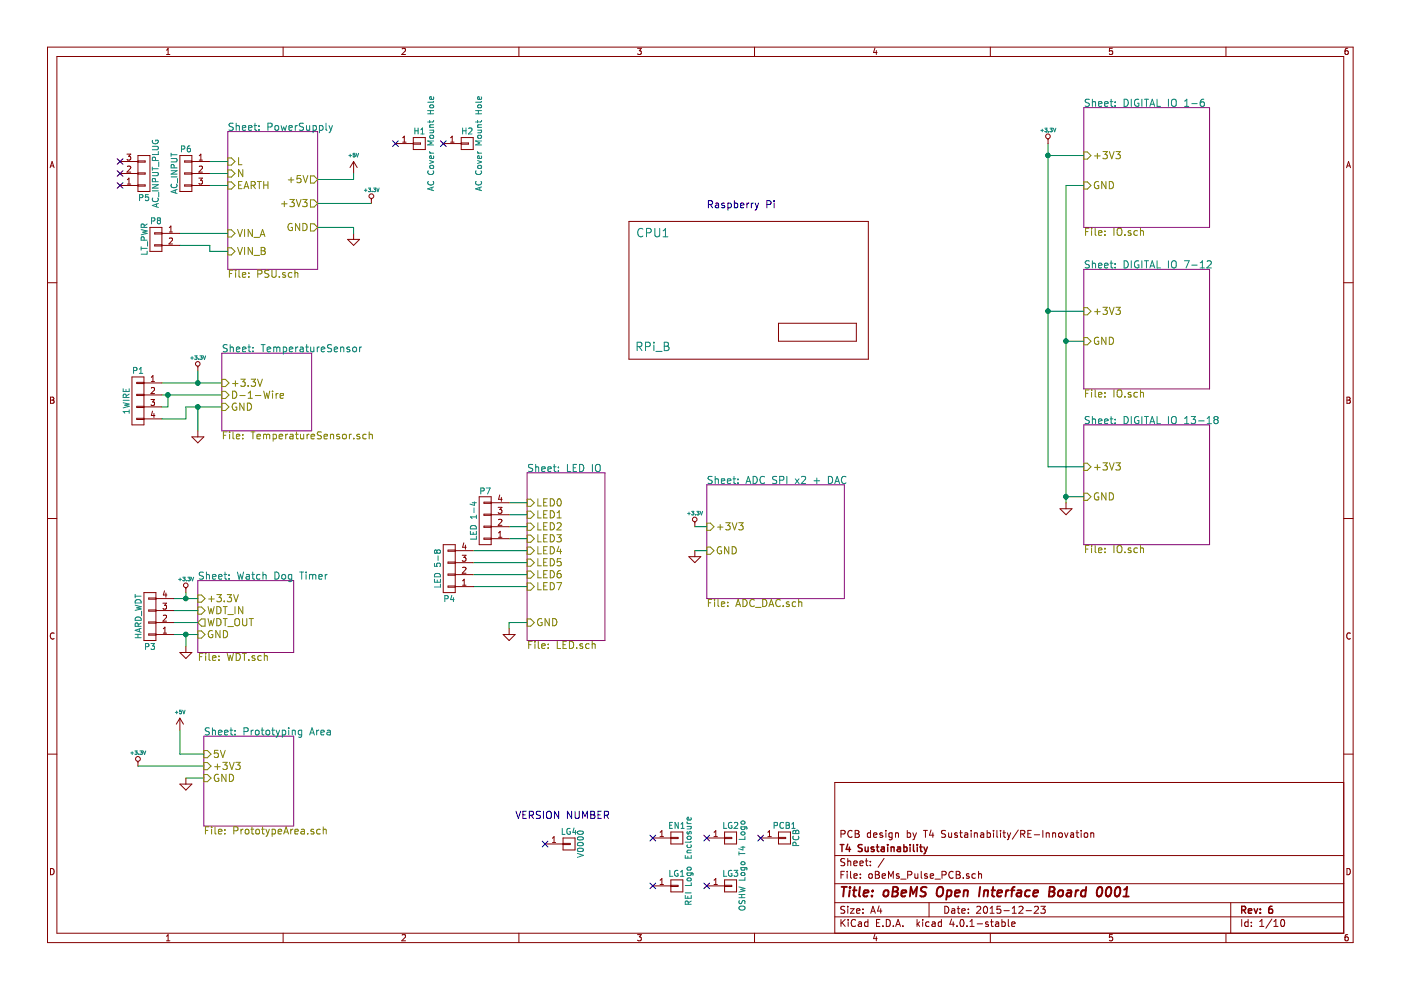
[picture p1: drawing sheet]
EESchema Schematic File Version 2
LIBS:oBeMs_Pulse_PCB-rescue
LIBS:power
LIBS:device
LIBS:transistors
LIBS:conn
LIBS:linear
LIBS:regul
LIBS:74xx
LIBS:cmos4000
LIBS:adc-dac
LIBS:memory
LIBS:xilinx
LIBS:microcontrollers
LIBS:dsp
LIBS:microchip
LIBS:analog_switches
LIBS:motorola
LIBS:texas
LIBS:intel
LIBS:audio
LIBS:interface
LIBS:digital-audio
LIBS:philips
LIBS:display
LIBS:cypress
LIBS:siliconi
LIBS:opto
LIBS:atmel
LIBS:contrib
LIBS:valves
LIBS:oBeMs_Pulse_PCB-cache
LIBS:matts_components
EELAYER 25 0
EELAYER END
$Descr A4 11693 8268
encoding utf-8
Sheet 1 10
Title "oBeMS Open Interface Board 0001"
Date "2015-12-23"
Rev "6"
Comp "T4 Sustainability"
Comment1 "PCB design by T4 Sustainability/RE-Innovation"
Comment2 ""
Comment3 ""
Comment4 ""
$EndDescr
$Comp
L CONN_01X03 P6
U 1 1
P 1550 1450
F 0 "P6" H 1550 1650 50  0000 C CNN
F 1 "AC_INPUT" V 1650 1450 50  0000 C CNN
F 2 "REInnovationFootprint:TH_3W_CamdenBoss" H 1550 1450 60  0001 C CNN
F 3 "http://www.farnell.com/datasheets/1564536.pdf" H 1550 1450 60  0001 C CNN
F 4 "240V AC >3A" H 1550 1450 60  0001 C CNN "Description"
F 5 "~" H 1550 1450 60  0001 C CNN "Notes"
F 6 "CamdenBoss" H 1550 1450 60  0001 C CNN "Manufacturer"
F 7 "CTB9358/3" H 1550 1450 60  0001 C CNN "Manufacturer Part No"
F 8 "CPC" H 1550 1450 60  0001 C CNN "Supplier 1"
F 9 "CN11626" H 1550 1450 60  0001 C CNN "Supplier 1 Part No"
F 10 "~" H 1550 1450 60  0001 C CNN "Supplier 2"
F 11 "~" H 1550 1450 60  0001 C CNN "Supplier 2 Part No"
	1    1550 1450
	-1   0    0    -1  
$EndComp
Text Notes 5900 1750 0    60   ~ 0
Raspberry Pi
$Comp
L CONN_01X01 EN1
U 1 1
P 5650 7000
F 0 "EN1" H 5650 7100 50  0000 C CNN
F 1 "Enclosure" V 5750 7000 50  0000 C CNN
F 2 "" H 5650 7000 60  0001 C CNN
F 3 "" H 5650 7000 60  0000 C CNN
	1    5650 7000
	1    0    0    -1  
$EndComp
NoConn ~ 5450 7000
$Comp
L CONN_01X01 PCB1
U 1 1
P 6550 7000
F 0 "PCB1" H 6550 7100 50  0000 C CNN
F 1 "PCB" V 6650 7000 50  0000 C CNN
F 2 "REInnovationFootprint:PCB_120x150_WISKA" H 6550 7000 60  0001 C CNN
F 3 "" H 6550 7000 60  0000 C CNN
	1    6550 7000
	1    0    0    -1  
$EndComp
NoConn ~ 6350 7000
$Comp
L CONN_01X01 LG2
U 1 1
P 6100 7000
F 0 "LG2" H 6100 7100 50  0000 C CNN
F 1 "T4 Logo" V 6200 7000 50  0000 C CNN
F 2 "PCB_logo:T4_32mm" H 6100 7000 60  0001 C CNN
F 3 "" H 6100 7000 60  0000 C CNN
	1    6100 7000
	1    0    0    -1  
$EndComp
NoConn ~ 5900 7000
$Comp
L RPi_B CPU1
U 1 1
P 7150 2150
F 0 "CPU1" H 5450 2350 70  0000 C CNN
F 1 "RPi_B" H 5450 1400 70  0000 C CNN
F 2 "REInnovationFootprint:RPi_B_B+_MOUNTING" H 5950 2250 60  0001 C CNN
F 3 "" H 5950 2250 60  0000 C CNN
	1    7150 2150
	1    0    0    -1  
$EndComp
$Comp
L GND-RESCUE-oBeMs_Pulse_PCB #PWR01
U 1 1
P 1550 5400
F 0 "#PWR01" H 1550 5400 30  0001 C CNN
F 1 "GND" H 1550 5330 30  0001 C CNN
F 2 "" H 1550 5400 60  0000 C CNN
F 3 "" H 1550 5400 60  0000 C CNN
	1    1550 5400
	1    0    0    -1  
$EndComp
$Comp
L +3.3V-RESCUE-oBeMs_Pulse_PCB #PWR02
U 1 1
P 1550 4950
F 0 "#PWR02" H 1550 4910 30  0001 C CNN
F 1 "+3.3V" H 1550 5060 30  0000 C CNN
F 2 "" H 1550 4950 60  0000 C CNN
F 3 "" H 1550 4950 60  0000 C CNN
	1    1550 4950
	1    0    0    -1  
$EndComp
$Comp
L CONN_01X04 P3
U 1 1
P 1250 5150
F 0 "P3" H 1250 5400 50  0000 C CNN
F 1 "HARD_WDT" V 1350 5150 50  0000 C CNN
F 2 "REInnovationFootprint:TH_4x1_CONN" H 1250 5150 60  0001 C CNN
F 3 "" H 1250 5150 60  0000 C CNN
	1    1250 5150
	-1   0    0    1   
$EndComp
$Comp
L CONN_01X03 P5
U 1 1
P 1200 1450
F 0 "P5" H 1200 1650 50  0000 C CNN
F 1 "AC_INPUT_PLUG" V 1300 1450 50  0000 C CNN
F 2 "" H 1200 1450 60  0001 C CNN
F 3 "http://www.farnell.com/datasheets/1826287.pdf" H 1200 1450 60  0001 C CNN
F 4 "240V AC >3A PLUG" H 1200 1450 60  0001 C CNN "Description"
F 5 "~" H 1200 1450 60  0001 C CNN "Notes"
F 6 "CamdenBoss" H 1200 1450 60  0001 C CNN "Manufacturer"
F 7 "CTB9208/3" H 1200 1450 60  0001 C CNN "Manufacturer Part No"
F 8 "CPC" H 1200 1450 60  0001 C CNN "Supplier 1"
F 9 "CN11606" H 1200 1450 60  0001 C CNN "Supplier 1 Part No"
F 10 "~" H 1200 1450 60  0001 C CNN "Supplier 2"
F 11 "~" H 1200 1450 60  0001 C CNN "Supplier 2 Part No"
F 12 "~" H 1200 1450 60  0001 C CNN "Cost"
	1    1200 1450
	1    0    0    1   
$EndComp
NoConn ~ 1000 1350
NoConn ~ 1000 1450
NoConn ~ 1000 1550
$Sheet
S 1900 1100 750  1150
U 563600A1
F0 "PowerSupply" 60
F1 "PSU.sch" 60
F2 "L" I L 1900 1350 60 
F3 "N" I L 1900 1450 60 
F4 "EARTH" I L 1900 1550 60 
F5 "VIN_B" I L 1900 2100 60 
F6 "VIN_A" I L 1900 1950 60 
F7 "+5V" O R 2650 1500 60 
F8 "+3V3" O R 2650 1700 60 
F9 "GND" O R 2650 1900 60 
$EndSheet
Wire Wire Line
	1750 1350 1900 1350
Wire Wire Line
	1750 1450 1900 1450
Wire Wire Line
	1750 1550 1900 1550
$Sheet
S 1850 2950 750  650 
U 563652D9
F0 "TemperatureSensor" 60
F1 "TemperatureSensor.sch" 60
F2 "+3.3V" I L 1850 3200 60 
F3 "GND" I L 1850 3400 60 
F4 "D-1-Wire" I L 1850 3300 60 
$EndSheet
Wire Wire Line
	1550 3400 1850 3400
Wire Wire Line
	1350 3300 1850 3300
Wire Wire Line
	1350 3200 1850 3200
$Sheet
S 1650 4850 800  600 
U 56368FA0
F0 "Watch Dog Timer" 60
F1 "WDT.sch" 60
F2 "+3.3V" I L 1650 5000 60 
F3 "GND" I L 1650 5300 60 
F4 "WDT_IN" I L 1650 5100 60 
F5 "WDT_OUT" O L 1650 5200 60 
$EndSheet
Wire Wire Line
	1450 5000 1650 5000
Wire Wire Line
	1550 4950 1550 5000
Connection ~ 1550 5000
Wire Wire Line
	1450 5100 1650 5100
Wire Wire Line
	1450 5200 1650 5200
Wire Wire Line
	1450 5300 1650 5300
Wire Wire Line
	1550 5400 1550 5300
Connection ~ 1550 5300
$Sheet
S 4400 3950 650  1400
U 5636FAE1
F0 "LED IO" 60
F1 "LED.sch" 60
F2 "LED0" I L 4400 4200 60 
F3 "LED1" I L 4400 4300 60 
F4 "LED2" I L 4400 4400 60 
F5 "LED3" I L 4400 4500 60 
F6 "LED4" I L 4400 4600 60 
F7 "LED5" I L 4400 4700 60 
F8 "LED6" I L 4400 4800 60 
F9 "LED7" I L 4400 4900 60 
F10 "GND" I L 4400 5200 60 
$EndSheet
Wire Wire Line
	4250 4200 4400 4200
Wire Wire Line
	4250 4300 4400 4300
Wire Wire Line
	4250 4400 4400 4400
Wire Wire Line
	4250 4500 4400 4500
Wire Wire Line
	3950 4600 4400 4600
Wire Wire Line
	3950 4700 4400 4700
Wire Wire Line
	3950 4800 4400 4800
Wire Wire Line
	3950 4900 4400 4900
$Sheet
S 5900 4050 1150 950 
U 56375F64
F0 "ADC SPI x2 + DAC" 60
F1 "ADC_DAC.sch" 60
F2 "GND" I L 5900 4600 60 
F3 "+3V3" I L 5900 4400 60 
$EndSheet
$Sheet
S 9050 900  1050 1000
U 56378529
F0 "DIGITAL IO 1-6" 60
F1 "IO.sch" 60
F2 "+3V3" I L 9050 1300 60 
F3 "GND" I L 9050 1550 60 
$EndSheet
$Sheet
S 9050 2250 1050 1000
U 5637E9E0
F0 "DIGITAL IO 7-12" 60
F1 "IO.sch" 60
F2 "+3V3" I L 9050 2600 60 
F3 "GND" I L 9050 2850 60 
$EndSheet
$Sheet
S 9050 3550 1050 1000
U 5637EAA2
F0 "DIGITAL IO 13-18" 60
F1 "IO.sch" 60
F2 "+3V3" I L 9050 3900 60 
F3 "GND" I L 9050 4150 60 
$EndSheet
$Sheet
S 1700 6150 750  750 
U 56384A5B
F0 "Prototyping Area" 60
F1 "PrototypeArea.sch" 60
F2 "+3V3" I L 1700 6400 60 
F3 "5V" I L 1700 6300 60 
F4 "GND" I L 1700 6500 60 
$EndSheet
$Comp
L CONN_01X01 LG3
U 1 1
P 6100 7400
F 0 "LG3" H 6100 7500 50  0000 C CNN
F 1 "OSHW Logo" V 6200 7400 50  0000 C CNN
F 2 "PCB_logo:OSHW_13mm" H 6100 7400 60  0001 C CNN
F 3 "" H 6100 7400 60  0000 C CNN
	1    6100 7400
	1    0    0    -1  
$EndComp
NoConn ~ 5900 7400
$Comp
L CONN_01X01 LG1
U 1 1
P 5650 7400
F 0 "LG1" H 5650 7500 50  0000 C CNN
F 1 "REI Logo" V 5750 7400 50  0000 C CNN
F 2 "matts_components:reinnovation_logo_15mm" H 5650 7400 60  0001 C CNN
F 3 "" H 5650 7400 60  0000 C CNN
	1    5650 7400
	1    0    0    -1  
$EndComp
NoConn ~ 5450 7400
$Comp
L CONN_01X04 P7
U 1 1
P 4050 4350
F 0 "P7" H 4050 4100 50  0000 C CNN
F 1 "LED 1-4" V 4150 4350 50  0000 C CNN
F 2 "REInnovationFootprint:Pin_Header_Straight_1x04" H 4050 4350 60  0001 C CNN
F 3 "" H 4050 4350 60  0000 C CNN
	1    4050 4350
	-1   0    0    1   
$EndComp
$Comp
L CONN_01X04 P4
U 1 1
P 3750 4750
F 0 "P4" H 3750 5000 50  0000 C CNN
F 1 "LED 5-8" V 3850 4750 50  0000 C CNN
F 2 "REInnovationFootprint:Pin_Header_Straight_1x04" H 3750 4750 60  0001 C CNN
F 3 "" H 3750 4750 60  0000 C CNN
	1    3750 4750
	-1   0    0    1   
$EndComp
Wire Wire Line
	1500 1950 1900 1950
Wire Wire Line
	1750 2100 1900 2100
$Comp
L CONN_01X02 P8
U 1 1
P 1300 2000
F 0 "P8" H 1300 2150 50  0000 C CNN
F 1 "LT_PWR" V 1400 2000 50  0000 C CNN
F 2 "REInnovationFootprint:TH_CONN_2W" H 1300 2000 50  0001 C CNN
F 3 "" H 1300 2000 50  0000 C CNN
F 4 "~" H 1300 2000 60  0001 C CNN "Description"
F 5 "~" H 1300 2000 60  0001 C CNN "Notes"
F 6 "~" H 1300 2000 60  0001 C CNN "Manufacturer"
F 7 "~" H 1300 2000 60  0001 C CNN "Manufacturer Part No"
F 8 "~" H 1300 2000 60  0001 C CNN "Supplier 1"
F 9 "~" H 1300 2000 60  0001 C CNN "Supplier 1 Part No"
F 10 "~" H 1300 2000 60  0001 C CNN "Supplier 2"
F 11 "~" H 1300 2000 60  0001 C CNN "Supplier 2 Part No"
F 12 "~" H 1300 2000 60  0001 C CNN "Cost"
	1    1300 2000
	-1   0    0    -1  
$EndComp
Wire Wire Line
	1500 2050 1750 2050
Wire Wire Line
	1750 2050 1750 2100
$Comp
L CONN_01X01 H1
U 1 1
P 3500 1200
F 0 "H1" H 3500 1300 50  0000 C CNN
F 1 "AC Cover Mount Hole" V 3600 1200 50  0000 C CNN
F 2 "REInnovationFootprint:3mm_hole" H 3500 1200 50  0001 C CNN
F 3 "" H 3500 1200 50  0000 C CNN
	1    3500 1200
	1    0    0    -1  
$EndComp
$Comp
L CONN_01X01 H2
U 1 1
P 3900 1200
F 0 "H2" H 3900 1300 50  0000 C CNN
F 1 "AC Cover Mount Hole" V 4000 1200 50  0000 C CNN
F 2 "REInnovationFootprint:3mm_hole" H 3900 1200 50  0001 C CNN
F 3 "" H 3900 1200 50  0000 C CNN
	1    3900 1200
	1    0    0    -1  
$EndComp
NoConn ~ 3300 1200
NoConn ~ 3700 1200
$Comp
L CONN_01X01 LG4
U 1 1
P 4750 7050
F 0 "LG4" H 4750 7150 50  0000 C CNN
F 1 "V0000" V 4850 7050 50  0000 C CNN
F 2 "" H 4750 7050 60  0001 C CNN
F 3 "" H 4750 7050 60  0000 C CNN
F 4 "Value" H 4750 7050 60  0001 C CNN "Description"
F 5 "Value" H 4750 7050 60  0001 C CNN "Notes"
F 6 "Value" H 4750 7050 60  0001 C CNN "Manufacturer"
F 7 "Value" H 4750 7050 60  0001 C CNN "Manufacturer Part No"
F 8 "Value" H 4750 7050 60  0001 C CNN "Supplier 1"
F 9 "Value" H 4750 7050 60  0001 C CNN "Supplier 1 Part No"
F 10 "Value" H 4750 7050 60  0001 C CNN "Supplier 2"
F 11 "Value" H 4750 7050 60  0001 C CNN "Supplier 2 Part No"
	1    4750 7050
	1    0    0    -1  
$EndComp
NoConn ~ 4550 7050
Text Notes 4300 6850 0    60   ~ 0
VERSION NUMBER
$Comp
L CONN_01X04 P1
U 1 1
P 1150 3350
F 0 "P1" H 1150 3600 50  0000 C CNN
F 1 "1WIRE" V 1250 3350 50  0000 C CNN
F 2 "REInnovationFootprint:Pin_Header_Straight_1x04" H 1150 3350 60  0001 C CNN
F 3 "" H 1150 3350 60  0000 C CNN
	1    1150 3350
	-1   0    0    -1  
$EndComp
Wire Wire Line
	1350 3500 1550 3500
Wire Wire Line
	1550 3500 1550 3400
Wire Wire Line
	1350 3400 1400 3400
Wire Wire Line
	1400 3400 1400 3300
Connection ~ 1400 3300
$Comp
L +3.3V-RESCUE-oBeMs_Pulse_PCB #PWR03
U 1 1
P 1650 3100
F 0 "#PWR03" H 1650 3060 30  0001 C CNN
F 1 "+3.3V" H 1650 3210 30  0000 C CNN
F 2 "" H 1650 3100 60  0000 C CNN
F 3 "" H 1650 3100 60  0000 C CNN
	1    1650 3100
	1    0    0    -1  
$EndComp
$Comp
L GND-RESCUE-oBeMs_Pulse_PCB #PWR04
U 1 1
P 1650 3600
F 0 "#PWR04" H 1650 3600 30  0001 C CNN
F 1 "GND" H 1650 3530 30  0001 C CNN
F 2 "" H 1650 3600 60  0000 C CNN
F 3 "" H 1650 3600 60  0000 C CNN
	1    1650 3600
	1    0    0    -1  
$EndComp
Wire Wire Line
	1650 3600 1650 3400
Connection ~ 1650 3400
Wire Wire Line
	1650 3100 1650 3200
Connection ~ 1650 3200
$Comp
L GND-RESCUE-oBeMs_Pulse_PCB #PWR05
U 1 1
P 1550 6500
F 0 "#PWR05" H 1550 6500 30  0001 C CNN
F 1 "GND" H 1550 6430 30  0001 C CNN
F 2 "" H 1550 6500 60  0000 C CNN
F 3 "" H 1550 6500 60  0000 C CNN
	1    1550 6500
	1    0    0    -1  
$EndComp
$Comp
L GND-RESCUE-oBeMs_Pulse_PCB #PWR06
U 1 1
P 4250 5250
F 0 "#PWR06" H 4250 5250 30  0001 C CNN
F 1 "GND" H 4250 5180 30  0001 C CNN
F 2 "" H 4250 5250 60  0000 C CNN
F 3 "" H 4250 5250 60  0000 C CNN
	1    4250 5250
	1    0    0    -1  
$EndComp
Wire Wire Line
	4400 5200 4250 5200
Wire Wire Line
	4250 5200 4250 5250
Wire Wire Line
	1700 6500 1550 6500
$Comp
L +3.3V-RESCUE-oBeMs_Pulse_PCB #PWR07
U 1 1
P 1150 6400
F 0 "#PWR07" H 1150 6360 30  0001 C CNN
F 1 "+3.3V" H 1150 6510 30  0000 C CNN
F 2 "" H 1150 6400 60  0000 C CNN
F 3 "" H 1150 6400 60  0000 C CNN
	1    1150 6400
	1    0    0    -1  
$EndComp
$Comp
L +5V #PWR08
U 1 1
P 1500 6100
F 0 "#PWR08" H 1500 6190 20  0001 C CNN
F 1 "+5V" H 1500 6250 30  0000 C CNN
F 2 "" H 1500 6100 60  0000 C CNN
F 3 "" H 1500 6100 60  0000 C CNN
	1    1500 6100
	1    0    0    -1  
$EndComp
Wire Wire Line
	1500 6100 1500 6300
Wire Wire Line
	1500 6300 1700 6300
Wire Wire Line
	1700 6400 1150 6400
$Comp
L GND-RESCUE-oBeMs_Pulse_PCB #PWR09
U 1 1
P 5800 4600
F 0 "#PWR09" H 5800 4600 30  0001 C CNN
F 1 "GND" H 5800 4530 30  0001 C CNN
F 2 "" H 5800 4600 60  0000 C CNN
F 3 "" H 5800 4600 60  0000 C CNN
	1    5800 4600
	1    0    0    -1  
$EndComp
$Comp
L +3.3V-RESCUE-oBeMs_Pulse_PCB #PWR010
U 1 1
P 5800 4400
F 0 "#PWR010" H 5800 4360 30  0001 C CNN
F 1 "+3.3V" H 5800 4510 30  0000 C CNN
F 2 "" H 5800 4400 60  0000 C CNN
F 3 "" H 5800 4400 60  0000 C CNN
	1    5800 4400
	1    0    0    -1  
$EndComp
Wire Wire Line
	5900 4400 5800 4400
Wire Wire Line
	5900 4600 5800 4600
Wire Wire Line
	9050 1300 8750 1300
Wire Wire Line
	8750 1200 8750 3900
Wire Wire Line
	8750 3900 9050 3900
Wire Wire Line
	9050 2600 8750 2600
Connection ~ 8750 2600
Wire Wire Line
	9050 1550 8900 1550
Wire Wire Line
	8900 1550 8900 4200
Wire Wire Line
	8900 4150 9050 4150
Wire Wire Line
	9050 2850 8900 2850
Connection ~ 8900 2850
$Comp
L +3.3V-RESCUE-oBeMs_Pulse_PCB #PWR011
U 1 1
P 8750 1200
F 0 "#PWR011" H 8750 1160 30  0001 C CNN
F 1 "+3.3V" H 8750 1310 30  0000 C CNN
F 2 "" H 8750 1200 60  0000 C CNN
F 3 "" H 8750 1200 60  0000 C CNN
	1    8750 1200
	1    0    0    -1  
$EndComp
$Comp
L GND-RESCUE-oBeMs_Pulse_PCB #PWR012
U 1 1
P 8900 4200
F 0 "#PWR012" H 8900 4200 30  0001 C CNN
F 1 "GND" H 8900 4130 30  0001 C CNN
F 2 "" H 8900 4200 60  0000 C CNN
F 3 "" H 8900 4200 60  0000 C CNN
	1    8900 4200
	1    0    0    -1  
$EndComp
Connection ~ 8900 4150
Connection ~ 8750 1300
$Comp
L GND-RESCUE-oBeMs_Pulse_PCB #PWR?
U 1 1
P 2950 1950
F 0 "#PWR?" H 2950 1950 30  0001 C CNN
F 1 "GND" H 2950 1880 30  0001 C CNN
F 2 "" H 2950 1950 60  0000 C CNN
F 3 "" H 2950 1950 60  0000 C CNN
	1    2950 1950
	1    0    0    -1  
$EndComp
$Comp
L +3.3V-RESCUE-oBeMs_Pulse_PCB #PWR?
U 1 1
P 3100 1700
F 0 "#PWR?" H 3100 1660 30  0001 C CNN
F 1 "+3.3V" H 3100 1810 30  0000 C CNN
F 2 "" H 3100 1700 60  0000 C CNN
F 3 "" H 3100 1700 60  0000 C CNN
	1    3100 1700
	1    0    0    -1  
$EndComp
$Comp
L +5V #PWR?
U 1 1
P 2950 1450
F 0 "#PWR?" H 2950 1540 20  0001 C CNN
F 1 "+5V" H 2950 1600 30  0000 C CNN
F 2 "" H 2950 1450 60  0000 C CNN
F 3 "" H 2950 1450 60  0000 C CNN
	1    2950 1450
	1    0    0    -1  
$EndComp
Wire Wire Line
	2650 1700 3100 1700
Wire Wire Line
	2650 1500 2950 1500
Wire Wire Line
	2950 1500 2950 1450
Wire Wire Line
	2650 1900 2950 1900
Wire Wire Line
	2950 1900 2950 1950
$EndSCHEMATC
